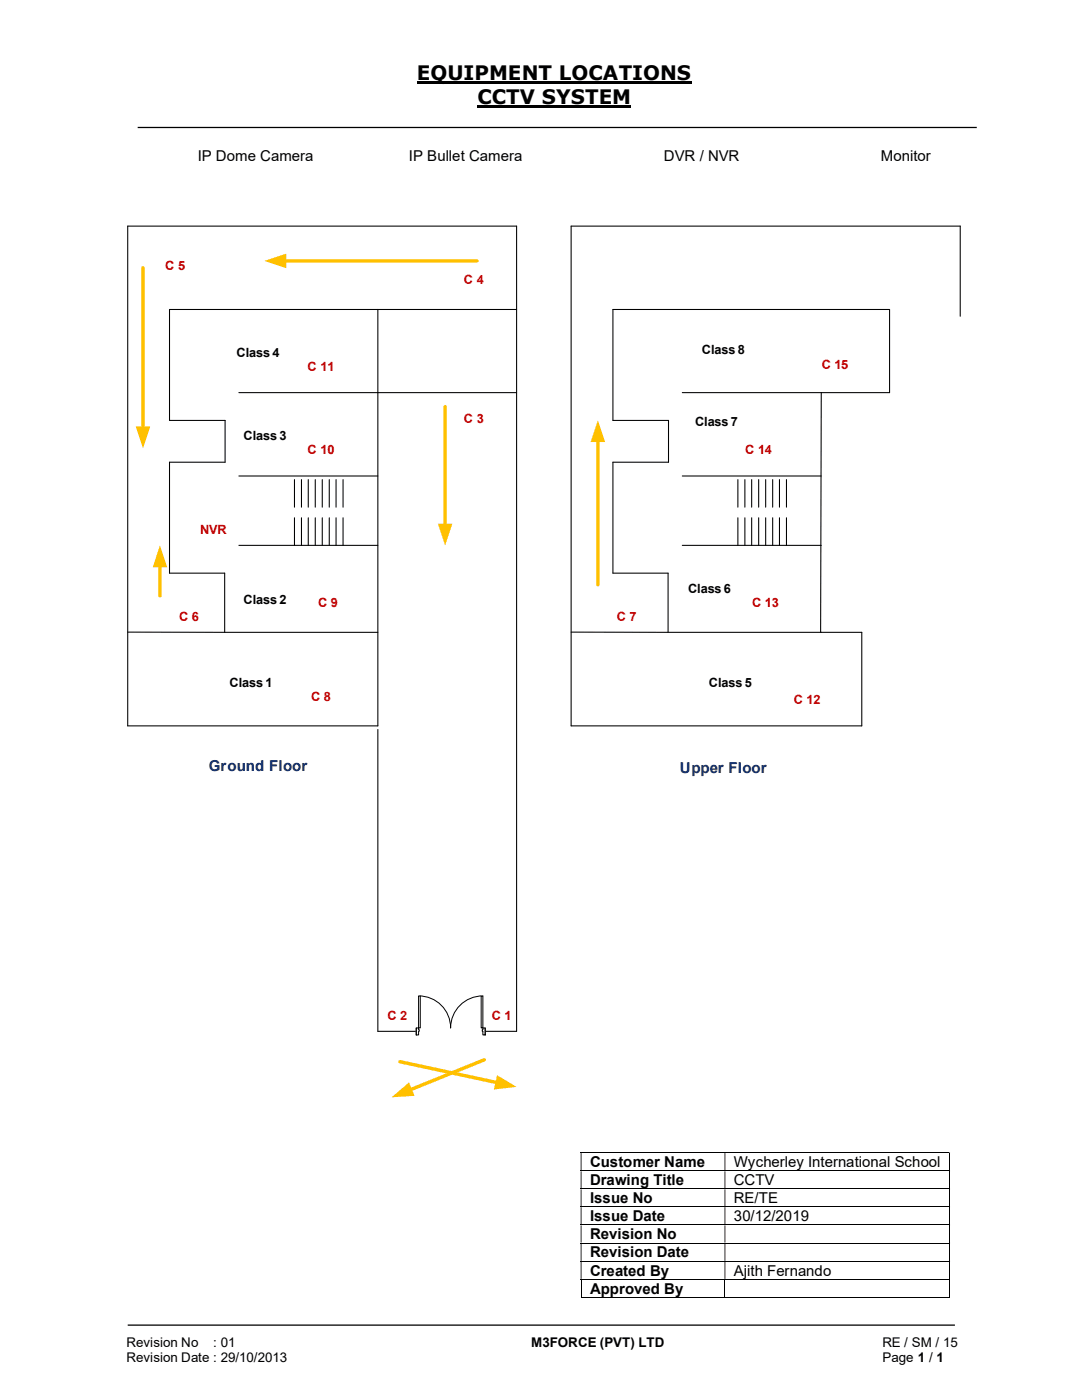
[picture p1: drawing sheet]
<svg xmlns="http://www.w3.org/2000/svg" width="216mm" height="279mm" viewBox="0 0 216 279" stroke-linecap="round" stroke-linejoin="round" font-family="sans-serif">
<path d="M83.2 16.5h54.8M95.2 21.3h30.7" fill="none" stroke="#000" stroke-width=".42"/>
<path d="M27.5 25.4h167.4M25.5 264.5h165" fill="none" stroke="#000" stroke-width=".25"/>
<g fill="none" stroke="#000" stroke-width=".2">
<path d="M115.9 230.1h73.5M115.9 233.7h73.5M115.9 237.3h73.5M189.5 230.1v3.5M189.5 233.8v3.4M189.5 237.4v3.4M115.9 240.9h73.5M115.9 244.5h73.5M115.9 248.1h73.5M115.9 251.7h73.5M115.9 255.3h73.5M115.9 258.9h28.7"/>
<path d="M116 255.4v3.6M144.7 255.4v3.6M144.7 258.9h44.7M189.5 240.9v3.5M189.5 244.6v3.4M189.5 248.2v3.4M189.5 251.8v3.4M189.5 255.4v3.6"/>
</g>
<g fill="#000">
<path d="M189.4 230h.2v.1h-.2zM115.9 230.1h.1v3.5h-.1zM144.6 230.1h.1v3.5h-.1z" fill-rule="evenodd"/>
<path d="M189.4 233.6h.2v.2h-.2zM115.9 233.8h.1v3.4h-.1zM144.6 233.8h.1v3.4h-.1z" fill-rule="evenodd"/>
<path d="M189.4 237.2h.2v.2h-.2zM115.9 237.4h.1v3.4h-.1zM144.6 237.4h.1v3.4h-.1z" fill-rule="evenodd"/>
<path d="M189.4 240.8h.2v.1h-.2zM115.9 240.9h.1v3.5h-.1zM144.6 240.9h.1v3.5h-.1z" fill-rule="evenodd"/>
<path d="M189.4 244.4h.2v.2h-.2zM115.9 244.6h.1v3.4h-.1zM144.6 244.6h.1v3.4h-.1z" fill-rule="evenodd"/>
<path d="M189.4 248h.2v.2h-.2zM115.9 248.2h.1v3.4h-.1zM144.6 248.2h.1v3.4h-.1z" fill-rule="evenodd"/>
<path d="M189.4 251.6h.2v.2h-.2zM115.9 251.8h.1v3.4h-.1zM144.6 251.8h.1v3.4h-.1z" fill-rule="evenodd"/>
</g>
<path d="M189.4 255.2h.2v.2h-.2zM189.4 258.8h.2v.2h-.2z" fill="#000"/>
<path d="M25.5 45.1v99.8h49.9v-83.1h-41.6v22.1h11.1v8.3h-11.1v22.2h11v11.8h-19.3M47.7 78.4h27.7M75.4 145.6v60.2" fill="none" stroke="#000" stroke-width=".21"/>
<path d="M88.8 81.2v23.7" fill="none" stroke="#ffc000" stroke-width=".68"/>
<path d="M87.4 104.5h2.9l-1.5 4.3z" fill="#ffc000"/>
<g fill="none" stroke="#000" stroke-width=".21">
<path d="M25.5 45.1h77.6v160.7h-27.7M191.6 45.1v18M75.4 78.4h27.7M75.4 61.8h27.7M177.5 61.8v16.6h-13.6M47.7 95h27.7M58.8 95.7v5.5M60.2 95.7v5.5M61.5 95.7v5.5M62.9 95.7v5.5M64.3 95.7v5.5M65.7 95.7v5.5"/>
<path d="M67.1 95.7v5.5M68.5 95.7v5.5M47.7 108.8h27.7M58.8 103.3v5.5M60.2 103.3v5.5M61.5 103.3v5.5M62.9 103.3v5.5M64.3 103.3v5.5M65.7 103.3v5.5M67.1 103.3v5.5M68.5 103.3v5.5M44.9 126.2h30.5"/>
<path d="M172 126.2v18.7"/>
</g>
<path d="M79.8 211.9l19.4 4.2" fill="none" stroke="#ffc000" stroke-width=".68"/>
<path d="M99.2 214.6l3.9 2.3-4.5 .5z" fill="#ffc000"/>
<path d="M96.6 211.5l-14.8 6" fill="none" stroke="#ffc000" stroke-width=".68"/>
<path d="M78.1 219l3.5-3 1.1 2.7z" fill="#ffc000"/>
<path d="M83.1 205.1h13.7v1.5h-13.7z" fill="#fff"/>
<path d="M83.1 205.1h13.7v1.5h-13.7z" fill="none" stroke="#fff" stroke-width=".2"/>
<path d="M96.4 205.1v1.4h.4v-1.4zM83.1 205.1h.4v1.4h-.4z" fill-rule="evenodd" fill="#fff"/>
<path d="M83.5 205.5v-.4h-.4v1.4h.4v-.7M96.4 205.5v-.4h.4v1.4h-.4v-.7" fill="none" stroke="#000" stroke-width=".2"/>
<path d="M96.2 205.5v.3h.2v-.3zM83.5 205.5h.2v.3h-.2z" fill-rule="evenodd" fill="#fff"/>
<path d="M83.5 198.8a6.4 6.4 0 0 1 6.4 6.3 6.4 6.4 0 0 1 6.5-6.3M83.1 205.1v1.4M83.5 205.5h.2v.3h-.2M96.4 205.5h-.2v.3h.2M96.8 205.1v1.4" fill="none" stroke="#000" stroke-width=".2"/>
<path d="M83.5 198.8h.4v6.3h-.4z" fill-rule="evenodd" fill="#fff"/>
<path d="M83.5 198.8h.4v6.3h-.4z" fill="none" stroke="#000" stroke-width=".2"/>
<path d="M96 198.8h.4v6.3h-.4z" fill-rule="evenodd" fill="#fff"/>
<path d="M96 198.8h.4v6.3h-.4z" fill="none" stroke="#000" stroke-width=".2"/>
<g fill="none" stroke="#000" stroke-width=".21">
<path d="M191.6 45.1h-77.6v99.8h58M136.1 78.4h27.8l-.2 47.8M177.5 61.8h-55.2v22.1h11.1v8.3h-11.1v22.2h11v11.8h-19.3M136.1 95h27.8M147.2 95.7v5.5M148.6 95.7v5.5M150 95.7v5.5M151.4 95.7v5.5M152.8 95.7v5.5M154.2 95.7v5.5M155.5 95.7v5.5M156.9 95.7v5.5"/>
<path d="M136.1 108.8h27.8M147.2 103.3v5.5M148.6 103.3v5.5M150 103.3v5.5M151.4 103.3v5.5M152.8 103.3v5.5M154.2 103.3v5.5M155.5 103.3v5.5M156.9 103.3v5.5M133.4 126.2h38.6"/>
</g>
<path d="M28.5 53.4v32.1" fill="none" stroke="#ffc000" stroke-width=".68"/>
<path d="M27.1 85.1h2.9l-1.5 4.4z" fill="#ffc000"/>
<path d="M31.9 112.8v6.1" fill="none" stroke="#ffc000" stroke-width=".68"/>
<path d="M31.9 108.8l1.5 4.4h-2.9z" fill="#ffc000"/>
<path d="M119.3 87.9v28.8" fill="none" stroke="#ffc000" stroke-width=".68"/>
<path d="M119.3 83.9l1.4 4.3h-2.8z" fill="#ffc000"/>
<path d="M56.8 52.1h38.4" fill="none" stroke="#ffc000" stroke-width=".68"/>
<path d="M52.8 52.1l4.3-1.5v2.9z" fill="#ffc000"/>
<g font-size="4">
<text x="83.2" y="16">EQUIPMENT LOCATIONS</text>
<text x="95.2" y="20.8">CCTV SYSTEM</text>
</g>
<g font-size="3">
<text x="39.5" y="32.1">IP Dome Camera</text>
<text x="81.6" y="32.1">IP Bullet Camera</text>
<text x="132.5" y="32.1">DVR / NVR</text>
<text x="175.8" y="32.1">Monitor</text>
<text x="117.7" y="232.9">Customer Name</text>
<text x="146.4" y="232.9">Wycherley International School</text>
<text x="117.7" y="236.6">Drawing Title</text>
<text x="146.4" y="236.6">CCTV</text>
<text x="117.7" y="240.2">Issue No</text>
<text x="117.7" y="243.8">Issue Date</text>
<text x="146.4" y="240.2">RE/TE</text>
<text x="146.4" y="243.8">30/12/2019</text>
<text x="117.7" y="247.4">Revision No</text>
<text x="117.7" y="251">Revision Date</text>
<text x="117.7" y="254.6">Created By</text>
<text x="146.4" y="254.6">Ajith Fernando</text>
<text x="117.7" y="258.1">Approved By</text>
</g>
<g font-size="3" fill="#002060">
<text x="41.7" y="153.9">Ground Floor</text>
<text x="135.6" y="154.2">Upper Floor</text>
</g>
<g font-size="2.7">
<text x="25.2" y="268.8">Revision No</text>
<text x="42.6" y="268.8">: 01</text>
<text x="106" y="268.8">M3FORCE (PVT) LTD</text>
<text x="176.1" y="268.8">RE / SM / 15</text>
<text x="25.2" y="271.8">Revision Date : 29/10/2013</text>
<text x="176.1" y="271.8">Page 1 / 1</text>
</g>
<g font-size="2.5" fill="#c00000">
<text x="33" y="54">C 5</text>
<text x="92.6" y="56.8">C 4</text>
<text x="61.4" y="74">C 11</text>
<text x="164" y="73.7">C 15</text>
<text x="92.6" y="84.5">C 3</text>
<text x="61.4" y="90.6">C 10</text>
<text x="148.7" y="90.6">C 14</text>
<text x="39.9" y="106.6">NVR</text>
<text x="35.7" y="123.9">C 6</text>
<text x="63.5" y="121.1">C 9</text>
<text x="123.1" y="123.9">C 7</text>
<text x="150.1" y="121.1">C 13</text>
<text x="62.1" y="139.9">C 8</text>
<text x="158.4" y="140.5">C 12</text>
<text x="77.3" y="203.6">C 2</text>
<text x="98.1" y="203.6">C 1</text>
</g>
<g font-size="2.5">
<text x="47.2" y="71.2">Class 4</text>
<text x="140" y="70.6">Class 8</text>
<text x="48.6" y="87.8">Class 3</text>
<text x="138.7" y="85.1">Class 7</text>
<text x="137.3" y="118.3">Class 6</text>
<text x="48.6" y="120.5">Class 2</text>
<text x="45.8" y="137.1">Class 1</text>
<text x="141.4" y="137.1">Class 5</text>
</g>
</svg>
